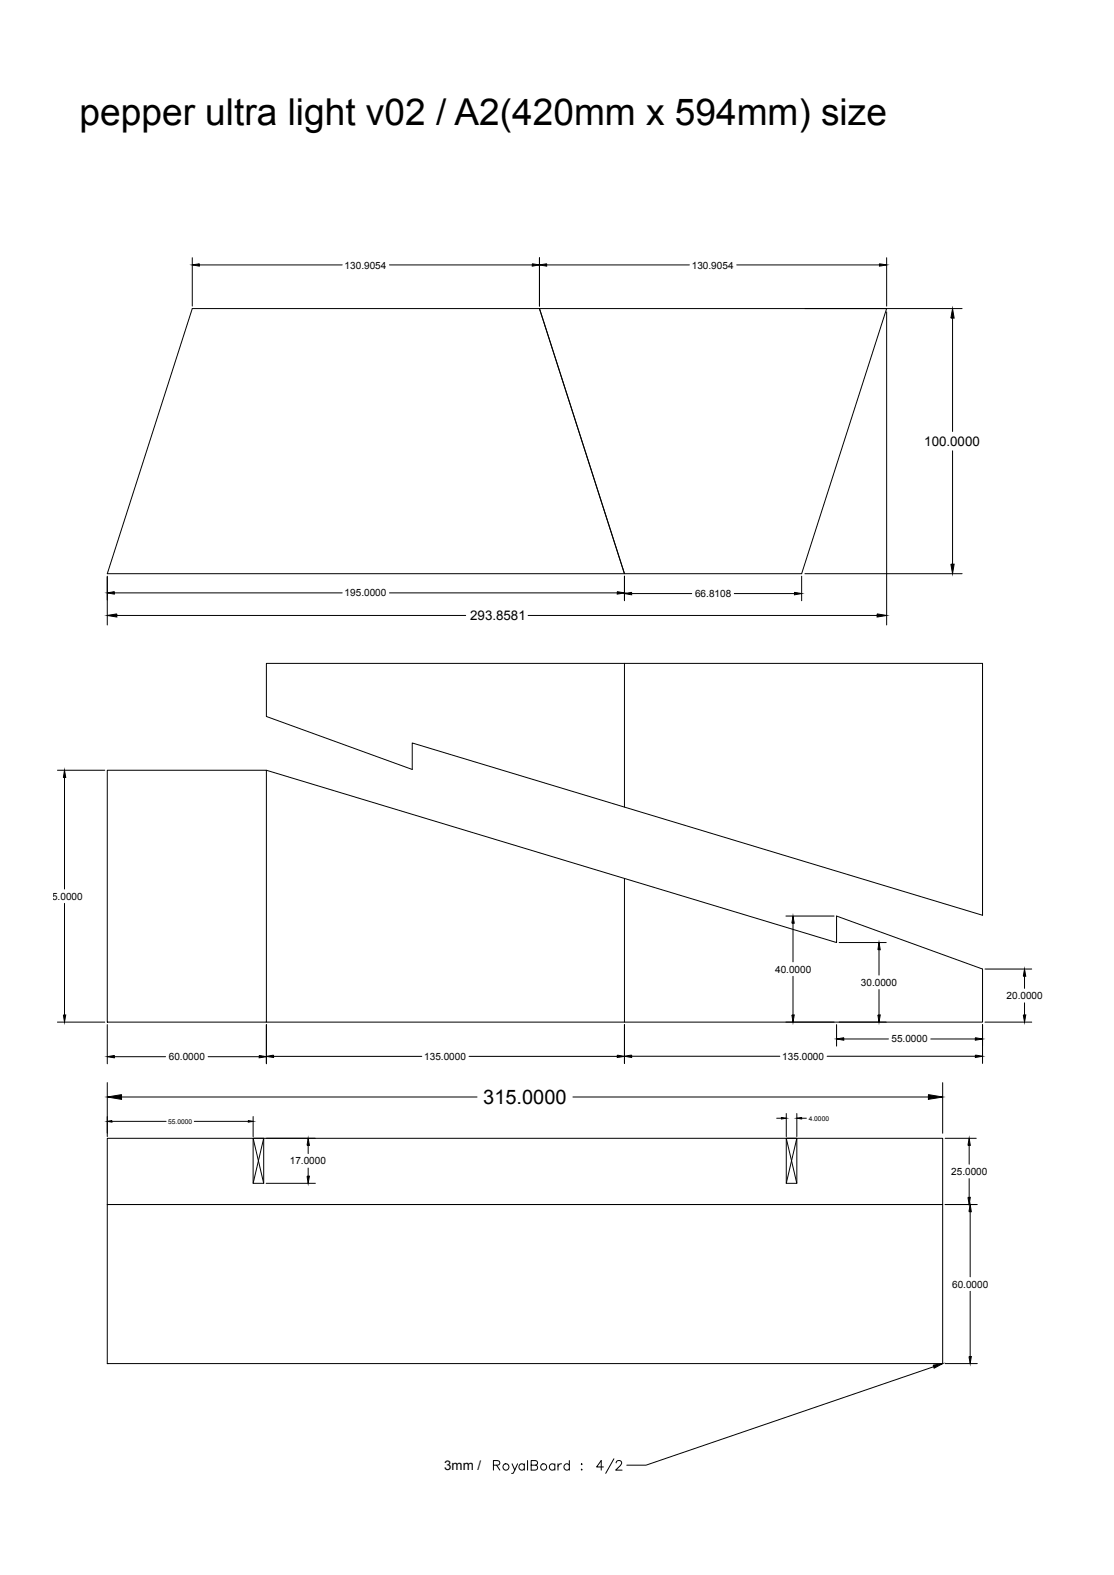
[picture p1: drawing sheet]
<svg xmlns="http://www.w3.org/2000/svg" width="420mm" height="594mm" viewBox="0 0 420 594" stroke-linecap="round" stroke-linejoin="round" font-family="sans-serif">
<g fill="none" stroke="#000" stroke-width=".38">
<path d="M72.5 97.2v18.2M75.2 99.9h53.8M146.8 99.9h53.9M203.4 97.2v18.2M206.1 99.9h53.8M277.8 99.9h53.8M334.3 97.2v18.2M203.4 116.4l32 100M334.3 116.4l-32.1 100h-261.8l32.1-100h290.2M334.3 117.6v118.1M359.1 120v42.7M359.1 170v42.8"/>
<path d="M40.4 217.3v18.4M235.4 217.3v9.3M302.2 217.3v9.3M303.5 216.4h59.2M43.1 223.6h85.9M44 232.1h131.6M146.8 223.6h85.9M199.1 232.1h131.6M238.1 223.9h22.7M276.8 223.9h22.7M100.4 250.2h270v95l-215-65v10l-55-20zM235.4 250.2v54.2"/>
<path d="M21.7 290.5h17.8M24.3 293.2v42.1M40.4 290.5h60v95h-60zM100.4 290.5l215 65v-10l55 20v20h-270M235.4 331.3v54.2M24.3 340.7v42.1M296.3 345.5h18.2M299 348.2v14.6M316.4 355.5h17.7M331.4 358.2v9.6M299 368.2v14.6M331.4 373.2v9.6"/>
<path d="M371.4 365.5h17.6M386.3 368.2v4.5M386.3 378.2v4.6M21.7 385.5h17.8M40.4 386.4v14.8M43.1 398.5h19.3M78.5 398.5h19.2M100.4 386.4v14.8M103.1 398.4h55.9M176.8 398.4h55.9M235.4 386.4v14.7M238.1 398.4h55.9"/>
<path d="M296.3 385.5h18.2M311.8 398.4h55.9M315.4 386.4v8.1M316.4 385.5h17.7M318.1 391.8h16.9M350.9 391.8h16.8M370.4 386.4v14.7M371.4 385.5h17.6M40.4 408.3v20.4M45.8 413.7h134.1M216 413.7h134M296.4 419.9v8.8"/>
<path d="M300.4 419.9v8.8M355.4 408.3v19.1M40.4 429.3h315v25h-315zM42.2 422.9h20.4M73.3 422.9h20.3M95.4 429.3h4v17h-4zM95.4 429.3l4 17M95.4 421.1v7.6M99.4 429.3l-4 17M100.3 429.3h18.6M116.2 432v3.1M292.8 421.7h1.8"/>
<path d="M296.4 429.3h4v17h-4zM296.4 429.3l4 17M300.4 429.3l-4 17M302.2 421.7h1.8M356.3 429.3h11.8M365.4 432v7.1M40.4 454.3h315v60h-315zM100.3 446.3h18.6M116.2 440.5v3.1M356.3 454.3h12.1M365.4 444.5v7.1M365.8 457v24.5"/>
<path d="M365.8 487v24.6M40.4 514.3h.1M352 515.5l-108.4 37.1h-7.3M356.3 514.3h12.1M186 552.6l2.1-.2 .3-.5-.1-.7-.7-.4h-1.6v3.6M187.2 552.6l1.2 1.8M193.1 552.1l1 2.3 1-2.3M194.1 554.4l-.5 1.1-.7 .2M197.7 552.6a1.13 1.13 0 0 0-1.7-.2 1.13 1.13 0 0 0 0 1.7 1.13 1.13 0 0 0 1.7-.2M197.7 552.1v2.3M198.9 550.8v3.6M200.3 552.6l2-.2 .4-.5-.2-.7-.7-.4h-1.5v3.6h1.5a.93 .93 0 0 0 .9-.9 .93 .93 0 0 0-.9-.9"/>
<path d="M209.2 552.6a1.15 1.15 0 0 0-1.7-.2 1.15 1.15 0 0 0 0 1.7 1.15 1.15 0 0 0 1.7-.2M209.2 552.1v2.3M210.4 552.1v2.3M211.7 552.1a1.14 1.14 0 0 0-1.3 1M214.6 552.6a1.13 1.13 0 0 0-1.6-.2 1.13 1.13 0 0 0 0 1.7 1.13 1.13 0 0 0 1.6-.2M214.6 550.8v3.6M219.1 554.3h.4zM219.3 552.1v.3zM227.5 553.3h-2.6l1.8-2.5v3.6M231.5 550.2l-3.1 5.5M232.3 551.7l.2-.5a1.18 1.18 0 0 1 1.7 0 1.15 1.15 0 0 1-.3 1.5l-1.8 1.7h2.4"/>
<circle cx="190.8" cy="553.2" r="1.19"/>
<circle cx="205" cy="553.2" r="1.19"/>
</g>
<g fill="#000" stroke="#000" stroke-width=".38">
<path d="M72.5 99.9l2.7-.4v.9zM200.7 99.5l2.7 .4-2.7 .5zM203.4 99.9l2.7-.4v.9zM331.6 99.5l2.7 .4-2.7 .5zM359.1 116.4l.6 3.6h-1.2zM358.5 212.8h1.2l-.6 3.6zM40.4 223.6l2.7-.5v1zM40.4 232.1l3.6-.6v1.2zM232.7 223.1l2.7 .5-2.7 .5zM235.4 223.9l2.7-.5v.9zM299.5 223.4l2.7 .5-2.7 .4zM330.7 231.5l3.6 .6-3.6 .6z"/>
<path d="M24.3 290.5l.5 2.7h-.9zM299 345.5l.4 2.7h-.8zM331.4 355.5l.5 2.7h-.9zM386.3 365.5l.4 2.7h-.9zM23.9 382.8h.9l-.5 2.7zM40.4 398.5l2.7-.4v.9zM97.7 398.1l2.7 .4-2.7 .5zM100.4 398.4l2.7-.5v.9zM232.7 397.9l2.7 .5-2.7 .4zM235.4 398.4l2.7-.5v.9zM298.6 382.8h.8l-.4 2.7zM315.4 391.8l2.7-.4v.9z"/>
<path d="M331 382.8h.9l-.5 2.7zM367.7 397.9l2.7 .5-2.7 .4zM367.7 391.4l2.7 .4-2.7 .5zM385.8 382.8h.9l-.4 2.7zM40.4 413.7l5.4-.9v1.8zM350 412.8l5.4 .9-5.4 .9zM40.4 422.9l1.8-.3v.6zM93.6 422.6l1.8 .3-1.8 .3zM116.2 429.3l.4 2.7h-.8zM294.6 421.4l1.8 .3-1.8 .3zM300.4 421.7l1.8-.3v.6zM365.4 429.3l.4 2.7h-.9z"/>
<path d="M115.8 443.6h.8l-.4 2.7zM364.9 451.6h.9l-.4 2.7zM365.8 454.3l.4 2.7h-.9zM351.8 514.9l3.6-.6-3.2 1.7zM365.3 511.6h.9l-.4 2.7z"/>
</g>
<text font-size="14" x="30" y="47.1">pepper ultra light v02 / A2(420mm x 594mm) size</text>
<text font-size="7.5" x="182.2" y="416.4">315.0000</text>
<g font-size="5">
<text x="348.5" y="168.2">100.0000</text>
<text x="177.3" y="233.9">293.8581</text>
<text x="167.5" y="554.4">3mm /</text>
</g>
<g font-size="3.8">
<text x="129.9" y="101.3">130.9054</text>
<text x="260.8" y="101.3">130.9054</text>
<text x="129.9" y="224.9">195.0000</text>
<text x="262.1" y="225.2">66.8108</text>
<text x="17.5" y="339.3">95.0000</text>
<text x="292.2" y="366.8">40.0000</text>
<text x="324.6" y="371.8">30.0000</text>
<text x="379.5" y="376.8">20.0000</text>
<text x="336.1" y="393.2">55.0000</text>
<text x="63.6" y="399.8">60.0000</text>
<text x="160" y="399.7">135.0000</text>
<text x="295" y="399.7">135.0000</text>
<text x="109.3" y="439.1">17.0000</text>
<text x="358.6" y="443.1">25.0000</text>
<text x="359" y="485.6">60.0000</text>
</g>
<g font-size="2.5">
<text x="63.4" y="423.8">55.0000</text>
<text x="304.9" y="422.6">4.0000</text>
</g>
</svg>
